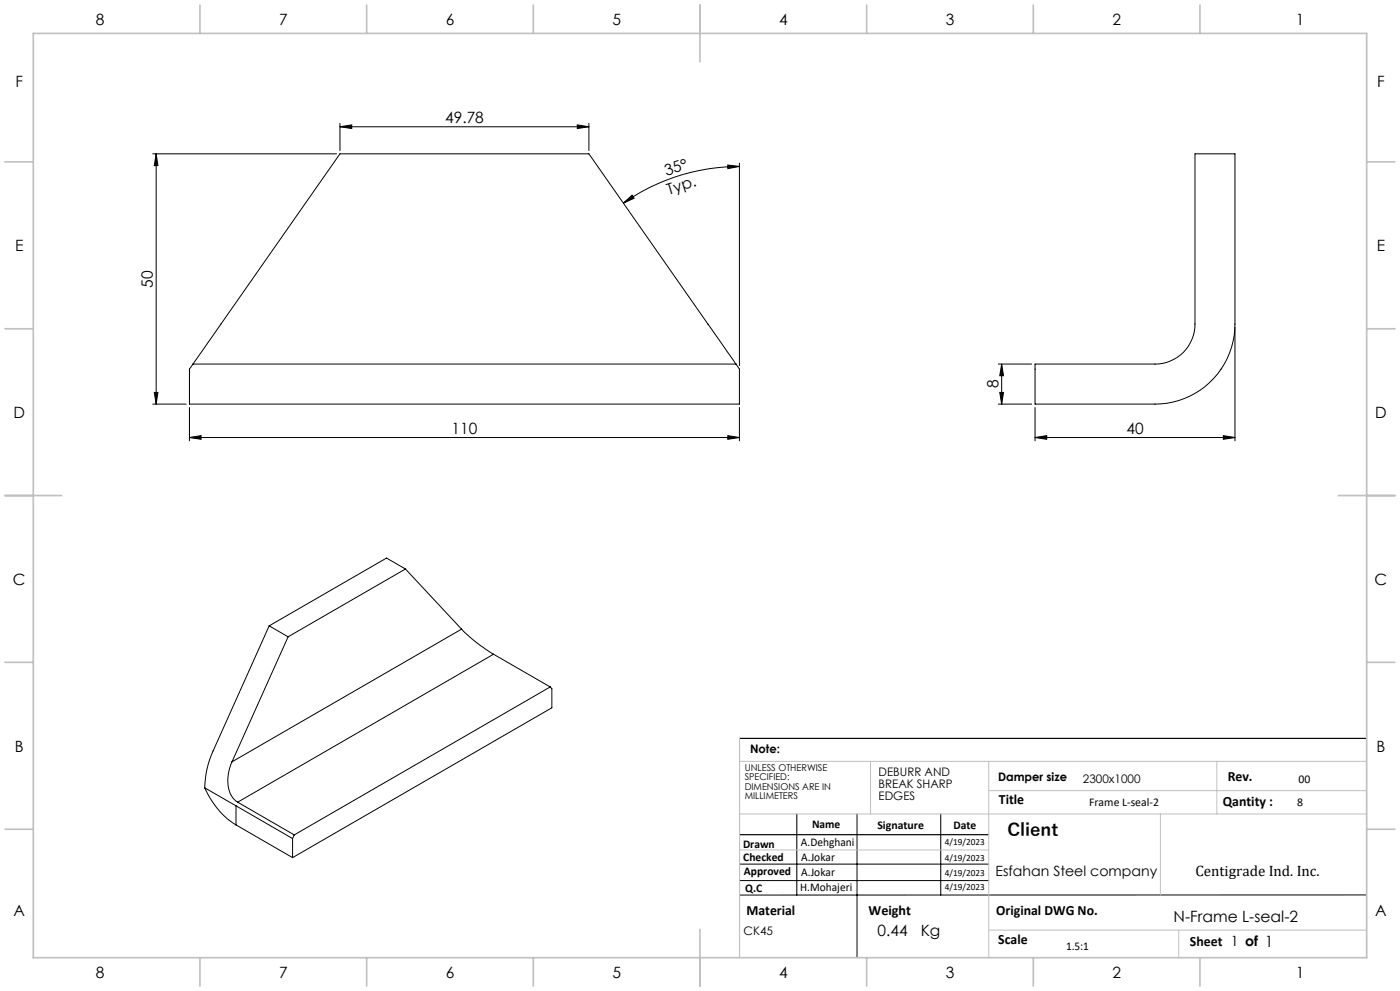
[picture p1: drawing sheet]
<svg xmlns="http://www.w3.org/2000/svg" width="420mm" height="297mm" viewBox="0 0 420 297" stroke-linecap="round" stroke-linejoin="round" font-family="sans-serif">
<g fill="none" stroke="#000" stroke-width=".3">
<path d="M102 38l3.5-.6v1.1zM102 37v8.1M102 38h74.7M173.2 37.4l3.5 .6-3.5 .5zM176.7 37v8.1M45.8 46.1h55.2M46.8 46.1l.6 3.5h-1.1zM46.8 46.1v75M218.3 49.5l3.5 .4-3.4 .6zM221.8 49.9a60.6 60.6 0 0 0-34.8 11M221.8 48.9v60.7M358.5 46.1h12v51a24 24 0 0 1-24 24h-36v-12h36a11.9 11.9 0 0 0 12-12z"/>
<path d="M187 60.9l2.6-2.4 .7 .9zM370.5 98.1v34M46.3 117.6h1.1l-.6 3.5zM57.9 109.1l44.1-63h74.7l44.1 63M57.9 109.1l-1.1 1.5v10.5h165v-10.5l-1-1.5M57.9 109.1h162.9M299.5 109.1h10M299.9 117.6h1.2l-.6 3.5zM300.5 109.1l.6 3.5h-1.2zM300.5 109.1v12M45.8 121.1h10M56.8 131.1l3.5-.5v1.1z"/>
<path d="M56.8 122.1v10M56.8 131.1h165M218.3 130.6l3.5 .5-3.5 .6zM221.8 122.1v10M299.5 121.1h10M310.5 131.1l3.5-.5v1.1zM310.5 131.1h60M310.5 122.1v10M367 130.6l3.5 .5-3.5 .6zM121.6 170.5l-35.2 20.3M121.6 170.5l16.9 18.1M121.6 170.5l-5.6-3.3-35.2 20.4"/>
<path d="M80.8 187.6l-16.9 37.5a27.9 27.9 0 0 0-2.5 11M80.8 187.6l5.6 3.2M86.4 190.8l-16.8 37.5M138.5 188.6a46.8 46.8 0 0 0 9.6 7.5M138.5 188.6l-68.9 39.7M148.1 196.1l-76.8 44.3M148.1 196.1l17 9.8M165.1 205.9l.5 .5v5.7l-77.8 44.9M165.1 205.9l-76.8 44.3M61.4 236.1a24.4 24.4 0 0 0 9.4 11.1M61.4 236.1l9.4 5.4M69.6 228.3a11.2 11.2 0 0 0 .2 10.8l1.5 1.3"/>
<path d="M70.8 241.5l17 9.8M70.8 247.2l17 9.8M70.8 241.5v5.7M71.3 240.4l17 9.8M87.8 251.3v5.7M88.3 250.2l-.5 1.1M221.9 259h74.7M239 243.9v24.3M257.1 243.9v43.1M282.2 243.9v24.3M221.9 263.9h74.7M410 268.2h-188.1"/>
</g>
<path d="M221.9 221.3h188.1M221.9 250.2h74.7" fill="none" stroke="#000" stroke-width=".35"/>
<path d="M221.9 228.2h188.1M261.2 228.2v15.7M296.6 228.2v58.8M296.6 237h113.4M365.1 228.2v15.7M221.9 243.9h188.1M221.9 254.7h74.7M348.1 243.9v24.3M296.6 278.8h113.4M353.6 278.8v8.2" fill="none" stroke="#c0c0c0" stroke-width=".3"/>
<path d="M221.9 221.3v65.7" fill="none" stroke="#c0c0c0" stroke-width=".35"/>
<g fill="none" stroke="#c0c0c0" stroke-width=".5">
<path d="M10 10h400v277h-400zM60 1.5v8.5M110 1.5v8.5M160 1.5v8.5M210 1.5v17M260 1.5v8.5M310 1.5v8.5M360 1.5v8.5M1.5 48.5h8.5M410 48.5h8.5M1.5 98.5h8.5M410 98.5h8.5"/>
<path d="M1.5 148.5h17M401.5 148.5h17M1.5 198.5h8.5M410 198.5h8.5M1.5 248.5h8.5M410 248.5h8.5M210 278.5v17M60 287v8.5M110 287v8.5M160 287v8.5M260 287v8.5M310 287v8.5"/>
<path d="M360 287v8.5"/>
</g>
<g fill="#000">
<path d="M218.3 49.5l3.5 .4-3.4 .6zM187 60.9l2.6-2.4 .7 .9z"/>
<path d="M300.5 109.1l.6 3.5h-1.2zM299.9 117.6h1.2l-.6 3.5z"/>
<path d="M46.3 117.6h1.1l-.6 3.5zM46.8 46.1l.6 3.5h-1.1z"/>
<path d="M218.3 130.6l3.5 .5-3.5 .6zM56.8 131.1l3.5-.5v1.1zM173.2 37.4l3.5 .6-3.5 .5zM102 38l3.5-.6v1.1z"/>
<path d="M310.5 131.1l3.5-.5v1.1zM367 130.6l3.5 .5-3.5 .6z"/>
</g>
<text font-size="5.3" x="302.2" y="250.7">Client</text>
<g font-size="4.7">
<text x="28.7" y="7.6">8</text>
<text x="83.7" y="7.6">7</text>
<text x="133.7" y="7.6">6</text>
<text x="183.7" y="7.6">5</text>
<text x="233.7" y="7.6">4</text>
<text x="283.7" y="7.6">3</text>
<text x="333.7" y="7.6">2</text>
<text x="388.7" y="7.6">1</text>
<text x="4.6" y="26.1">F</text>
<text x="413.1" y="26.1">F</text>
<text x="133.5" y="37">49.78</text>
<text x="199.9" y="52.7" transform="rotate(-17 199.9 52.7)">35°</text>
<text x="200.7" y="58.3" transform="rotate(-17 200.7 58.3)">Typ.</text>
<text x="4.5" y="75.3">E</text>
<text x="413" y="75.3">E</text>
<text x="45.8" y="86.2" transform="rotate(-90 45.8 86.2)">50</text>
<text x="299.5" y="116.4" transform="rotate(-90 299.5 116.4)">8</text>
<text x="4" y="125.3">D</text>
<text x="412.5" y="125.3">D</text>
<text x="135.5" y="130.1">110</text>
<text x="337.9" y="130.1">40</text>
<text x="3.9" y="175.3">C</text>
<text x="412.4" y="175.3">C</text>
<text x="4.4" y="225.3">B</text>
<text x="412.9" y="225.3">B</text>
<text x="4" y="274.6">A</text>
<text x="412.5" y="274.6">A</text>
<text x="263.3" y="280.5">0.44</text>
<text x="276.2" y="280.5">Kg</text>
<text x="352.1" y="276.4">N-Frame L-seal-2</text>
<text x="28.7" y="293.1">8</text>
<text x="83.7" y="293.1">7</text>
<text x="133.7" y="293.1">6</text>
<text x="183.7" y="293.1">5</text>
<text x="233.7" y="293.1">4</text>
<text x="283.7" y="293.1">3</text>
<text x="333.7" y="293.1">2</text>
<text x="388.7" y="293.1">1</text>
</g>
<text font-size="4.5" x="358.6" y="262.6">Centigrade Ind. Inc.</text>
<g font-size="4.2">
<text x="368.3" y="234.1">Rev.</text>
<text x="299.7" y="240.9">Title</text>
<text x="366.8" y="241.6">Qantity :</text>
<text x="298.6" y="262.6">Esfahan Steel company</text>
<text x="223.9" y="274.2">Material</text>
<text x="260.6" y="274.2">Weight</text>
<text x="298.9" y="274.2">Original DWG No.</text>
<text x="299.5" y="282.8">Scale</text>
<text x="357" y="283.6">Sheet 1 of 1</text>
</g>
<g font-size="3.5">
<text x="225" y="225.7">Note:</text>
<text x="263.6" y="232.6">DEBURR AND</text>
<text x="263.6" y="236.1">BREAK SHARP</text>
<text x="263.6" y="239.7">EDGES</text>
<text x="299.4" y="234.1">Damper size</text>
<text x="324.9" y="234.7">2300x1000</text>
<text x="389.6" y="234.7">00</text>
<text x="326.7" y="241.6">Frame L-seal-2</text>
<text x="389.2" y="241.6">8</text>
<text x="243.6" y="248.1">Name</text>
<text x="263.2" y="248.5">Signature</text>
<text x="286" y="248.5">Date</text>
<text x="222.9" y="254">Drawn</text>
<text x="240.3" y="253.6">A.Dehghani</text>
<text x="240.4" y="257.9">A.Jokar</text>
<text x="223" y="258.1">Checked</text>
<text x="223.2" y="262.1">Approved</text>
<text x="240.4" y="262.4">A.Jokar</text>
<text x="223.6" y="267.4">Q.C</text>
<text x="240.1" y="267.1">H.Mohajeri</text>
<text x="223.1" y="280.2">CK45</text>
<text x="319.8" y="284.6">1.5:1</text>
</g>
<g font-size="2.8">
<text x="223.4" y="231">UNLESS OTHERWISE</text>
<text x="223.4" y="233.8">SPECIFIED:</text>
<text x="223.4" y="236.7">DIMENSIONS ARE IN</text>
<text x="223.4" y="239.5">MILLIMETERS</text>
<text x="283.5" y="253.2">4/19/2023</text>
<text x="283.5" y="258.1">4/19/2023</text>
<text x="283.5" y="262.7">4/19/2023</text>
<text x="283.5" y="266.6">4/19/2023</text>
</g>
</svg>
